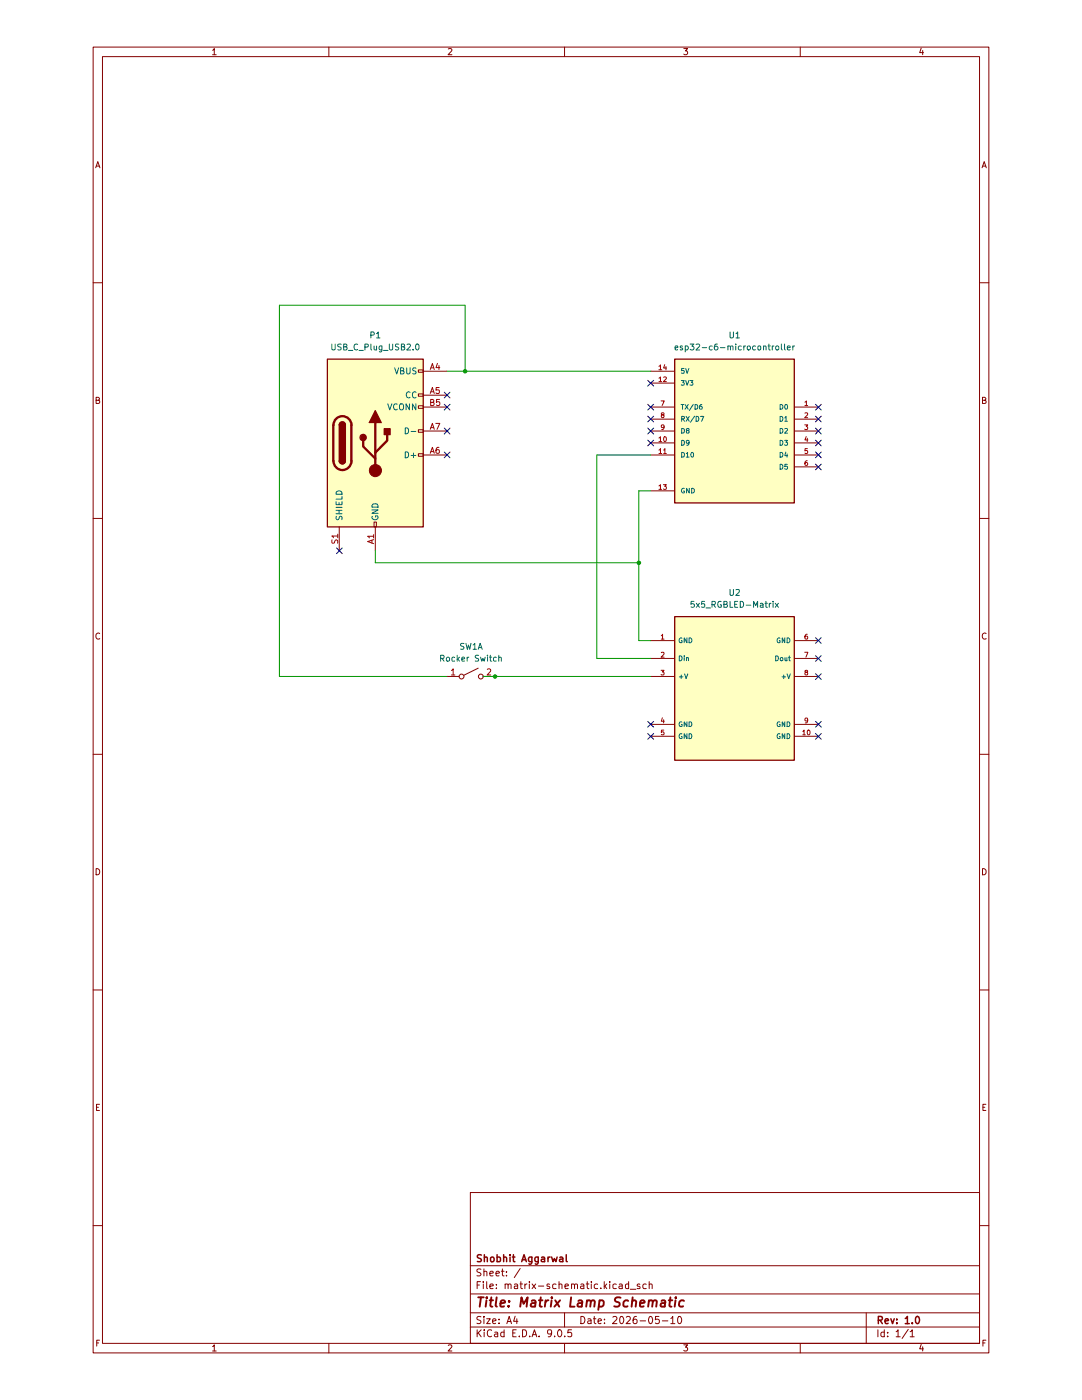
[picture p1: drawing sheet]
(kicad_sch
 (version 20250114)
 (generator "eeschema")
 (generator_version "9.0")
 (paper "A4" portrait)
 (title_block
  (title "Matrix Lamp Schematic")
  (date "2026-05-10")
  (rev "1.0")
  (company "Shobhit Aggarwal"))
 (lib_symbols
  (symbol "Connector:USB_C_Plug_USB2.0"
   (pin_names
    (offset 1.016)) (exclude_from_sim no) (in_bom yes) (on_board yes)
   (property "Reference" "P" (at -10.16 19.05 0) (effects (font (size 1.27 1.27)) (justify left)))
   (property "Value" "USB_C_Plug_USB2.0" (at 12.7 19.05 0) (effects (font (size 1.27 1.27)) (justify right)))
   (property "Footprint" "" (at 3.81 0 0) (effects (font (size 1.27 1.27)) (hide yes)))
   (property "Datasheet" "https://www.usb.org/sites/default/files/documents/usb_type-c.zip" (at 3.81 0 0) (effects (font (size 1.27 1.27)) (hide yes)))
   (property "Description" "USB 2.0-only Type-C Plug connector" (at 0 0 0) (effects (font (size 1.27 1.27)) (hide yes)))
   (symbol "USB_C_Plug_USB2.0_0_0"
    (rectangle (start -0.254 -17.78) (end 0.254 -16.764) (stroke (width 0) (type default)) (fill (type none)))
    (rectangle (start 10.16 15.494) (end 9.144 14.986) (stroke (width 0) (type default)) (fill (type none)))
    (rectangle (start 10.16 10.414) (end 9.144 9.906) (stroke (width 0) (type default)) (fill (type none)))
    (rectangle (start 10.16 7.874) (end 9.144 7.366) (stroke (width 0) (type default)) (fill (type none)))
    (rectangle (start 10.16 2.794) (end 9.144 2.286) (stroke (width 0) (type default)) (fill (type none)))
    (rectangle (start 10.16 -2.286) (end 9.144 -2.794) (stroke (width 0) (type default)) (fill (type none))))
   (symbol "USB_C_Plug_USB2.0_0_1"
    (rectangle (start -10.16 17.78) (end 10.16 -17.78) (stroke (width 0.254) (type default)) (fill (type background)))
    (polyline (pts (xy -8.89 -3.81) (xy -8.89 3.81)) (stroke (width 0.508) (type default)) (fill (type none)))
    (rectangle (start -7.62 -3.81) (end -6.35 3.81) (stroke (width 0.254) (type default)) (fill (type outline)))
    (arc (start -7.62 3.81) (mid -6.985 4.4423) (end -6.35 3.81) (stroke (width 0.254) (type default)) (fill (type none)))
    (arc (start -7.62 3.81) (mid -6.985 4.4423) (end -6.35 3.81) (stroke (width 0.254) (type default)) (fill (type outline)))
    (arc (start -8.89 3.81) (mid -6.985 5.7067) (end -5.08 3.81) (stroke (width 0.508) (type default)) (fill (type none)))
    (arc (start -5.08 -3.81) (mid -6.985 -5.7067) (end -8.89 -3.81) (stroke (width 0.508) (type default)) (fill (type none)))
    (arc (start -6.35 -3.81) (mid -6.985 -4.4423) (end -7.62 -3.81) (stroke (width 0.254) (type default)) (fill (type none)))
    (arc (start -6.35 -3.81) (mid -6.985 -4.4423) (end -7.62 -3.81) (stroke (width 0.254) (type default)) (fill (type outline)))
    (polyline (pts (xy -5.08 3.81) (xy -5.08 -3.81)) (stroke (width 0.508) (type default)) (fill (type none)))
    (circle (center -2.54 1.143) (radius 0.635) (stroke (width 0.254) (type default)) (fill (type outline)))
    (polyline (pts (xy -1.27 4.318) (xy 0 6.858) (xy 1.27 4.318) (xy -1.27 4.318)) (stroke (width 0.254) (type default)) (fill (type outline)))
    (polyline (pts (xy 0 -2.032) (xy 2.54 0.508) (xy 2.54 1.778)) (stroke (width 0.508) (type default)) (fill (type none)))
    (polyline (pts (xy 0 -3.302) (xy -2.54 -0.762) (xy -2.54 0.508)) (stroke (width 0.508) (type default)) (fill (type none)))
    (polyline (pts (xy 0 -5.842) (xy 0 4.318)) (stroke (width 0.508) (type default)) (fill (type none)))
    (circle (center 0 -5.842) (radius 1.27) (stroke (width 0) (type default)) (fill (type outline)))
    (rectangle (start 1.905 1.778) (end 3.175 3.048) (stroke (width 0.254) (type default)) (fill (type outline))))
   (symbol "USB_C_Plug_USB2.0_1_1"
    (pin passive line (at -7.62 -22.86 90) (length 5.08) (name "SHIELD" (effects (font (size 1.27 1.27)))) (number "S1" (effects (font (size 1.27 1.27)))))
    (pin passive line (at 0 -22.86 90) (length 5.08) (name "GND" (effects (font (size 1.27 1.27)))) (number "A1" (effects (font (size 1.27 1.27)))))
    (pin passive line (at 0 -22.86 90) (length 5.08) (hide yes) (name "GND" (effects (font (size 1.27 1.27)))) (number "A12" (effects (font (size 1.27 1.27)))))
    (pin passive line (at 0 -22.86 90) (length 5.08) (hide yes) (name "GND" (effects (font (size 1.27 1.27)))) (number "B1" (effects (font (size 1.27 1.27)))))
    (pin passive line (at 0 -22.86 90) (length 5.08) (hide yes) (name "GND" (effects (font (size 1.27 1.27)))) (number "B12" (effects (font (size 1.27 1.27)))))
    (pin passive line (at 15.24 15.24 180) (length 5.08) (name "VBUS" (effects (font (size 1.27 1.27)))) (number "A4" (effects (font (size 1.27 1.27)))))
    (pin passive line (at 15.24 15.24 180) (length 5.08) (hide yes) (name "VBUS" (effects (font (size 1.27 1.27)))) (number "A9" (effects (font (size 1.27 1.27)))))
    (pin passive line (at 15.24 15.24 180) (length 5.08) (hide yes) (name "VBUS" (effects (font (size 1.27 1.27)))) (number "B4" (effects (font (size 1.27 1.27)))))
    (pin passive line (at 15.24 15.24 180) (length 5.08) (hide yes) (name "VBUS" (effects (font (size 1.27 1.27)))) (number "B9" (effects (font (size 1.27 1.27)))))
    (pin bidirectional line (at 15.24 10.16 180) (length 5.08) (name "CC" (effects (font (size 1.27 1.27)))) (number "A5" (effects (font (size 1.27 1.27)))))
    (pin bidirectional line (at 15.24 7.62 180) (length 5.08) (name "VCONN" (effects (font (size 1.27 1.27)))) (number "B5" (effects (font (size 1.27 1.27)))))
    (pin bidirectional line (at 15.24 2.54 180) (length 5.08) (name "D-" (effects (font (size 1.27 1.27)))) (number "A7" (effects (font (size 1.27 1.27)))))
    (pin bidirectional line (at 15.24 -2.54 180) (length 5.08) (name "D+" (effects (font (size 1.27 1.27)))) (number "A6" (effects (font (size 1.27 1.27))))))
   (embedded_fonts no))
  (symbol "Switch:SW_DPST_x2"
   (pin_names
    (offset 0) (hide yes)) (exclude_from_sim no) (in_bom yes) (on_board yes)
   (property "Reference" "SW" (at 0 3.175 0) (effects (font (size 1.27 1.27))))
   (property "Value" "SW_DPST_x2" (at 0 -2.54 0) (effects (font (size 1.27 1.27))))
   (property "Footprint" "" (at 0 0 0) (effects (font (size 1.27 1.27)) (hide yes)))
   (property "Datasheet" "~" (at 0 0 0) (effects (font (size 1.27 1.27)) (hide yes)))
   (property "Description" "Single Pole Single Throw (SPST) switch, separate symbol" (at 0 0 0) (effects (font (size 1.27 1.27)) (hide yes)))
   (symbol "SW_DPST_x2_0_0"
    (circle (center -2.032 0) (radius 0.508) (stroke (width 0) (type default)) (fill (type none)))
    (polyline (pts (xy -1.524 0.254) (xy 1.524 1.778)) (stroke (width 0) (type default)) (fill (type none)))
    (circle (center 2.032 0) (radius 0.508) (stroke (width 0) (type default)) (fill (type none))))
   (symbol "SW_DPST_x2_1_1"
    (pin passive line (at -5.08 0 0) (length 2.54) (name "A" (effects (font (size 1.27 1.27)))) (number "1" (effects (font (size 1.27 1.27)))))
    (pin passive line (at 5.08 0 180) (length 2.54) (name "B" (effects (font (size 1.27 1.27)))) (number "2" (effects (font (size 1.27 1.27))))))
   (symbol "SW_DPST_x2_2_1"
    (pin passive line (at -5.08 0 0) (length 2.54) (name "A" (effects (font (size 1.27 1.27)))) (number "3" (effects (font (size 1.27 1.27)))))
    (pin passive line (at 5.08 0 180) (length 2.54) (name "B" (effects (font (size 1.27 1.27)))) (number "4" (effects (font (size 1.27 1.27))))))
   (embedded_fonts no))
  (symbol "matrix-library:5x5_RGBLED-Matrix" (exclude_from_sim no) (in_bom yes) (on_board yes)
   (property "Reference" "U" (at -11.938 16.51 0) (effects (font (size 1.27 1.27))))
   (property "Value" "5x5_RGBLED-Matrix" (at 0.254 -17.272 0) (effects (font (size 1.27 1.27))))
   (property "Footprint" "" (at 0 21.59 0) (effects (font (size 1.27 1.27)) (hide yes)))
   (property "Datasheet" "" (at 0 21.59 0) (effects (font (size 1.27 1.27)) (hide yes)))
   (property "Description" "" (at 0 21.59 0) (effects (font (size 1.27 1.27)) (hide yes)))
   (symbol "5x5_RGBLED-Matrix_0_0"
    (rectangle (start -12.7 15.24) (end 12.7 -15.24) (stroke (width 0.254) (type default)) (fill (type background))))
   (symbol "5x5_RGBLED-Matrix_1_0"
    (pin power_in line (at -17.78 10.16 0) (length 5.08) (name "GND" (effects (font (size 1.016 1.016)))) (number "1" (effects (font (size 1.016 1.016)))))
    (pin input line (at -17.78 6.35 0) (length 5.08) (name "Din" (effects (font (size 1.016 1.016)))) (number "2" (effects (font (size 1.016 1.016)))))
    (pin power_in line (at -17.78 2.54 0) (length 5.08) (name "+V" (effects (font (size 1.016 1.016)))) (number "3" (effects (font (size 1.016 1.016)))))
    (pin bidirectional line (at -17.78 -7.62 0) (length 5.08) (name "GND" (effects (font (size 1.016 1.016)))) (number "4" (effects (font (size 1.016 1.016)))))
    (pin bidirectional line (at -17.78 -10.16 0) (length 5.08) (name "GND" (effects (font (size 1.016 1.016)))) (number "5" (effects (font (size 1.016 1.016)))))
    (pin power_out line (at 17.78 10.16 180) (length 5.08) (name "GND" (effects (font (size 1.016 1.016)))) (number "6" (effects (font (size 1.016 1.016)))))
    (pin output line (at 17.78 6.35 180) (length 5.08) (name "Dout" (effects (font (size 1.016 1.016)))) (number "7" (effects (font (size 1.016 1.016)))))
    (pin power_out line (at 17.78 2.54 180) (length 5.08) (name "+V" (effects (font (size 1.016 1.016)))) (number "8" (effects (font (size 1.016 1.016)))))
    (pin bidirectional line (at 17.78 -7.62 180) (length 5.08) (name "GND" (effects (font (size 1.016 1.016)))) (number "9" (effects (font (size 1.016 1.016)))))
    (pin bidirectional line (at 17.78 -10.16 180) (length 5.08) (name "GND" (effects (font (size 1.016 1.016)))) (number "10" (effects (font (size 1.016 1.016))))))
   (embedded_fonts no))
  (symbol "matrix-library:esp32-c6-113991254"
   (pin_names
    (offset 1.016)) (exclude_from_sim no) (in_bom yes) (on_board yes)
   (property "Reference" "U" (at -12.7 15.24 0) (effects (font (size 1.27 1.27)) (justify left bottom)))
   (property "Value" "esp32-c6-113991254" (at -12.7 -17.78 0) (effects (font (size 1.27 1.27)) (justify left bottom)))
   (property "Footprint" "113991254:MODULE_113991254" (at 0 0 0) (effects (font (size 1.27 1.27)) (justify bottom) (hide yes)))
   (property "Datasheet" "" (at 0 0 0) (effects (font (size 1.27 1.27)) (hide yes)))
   (property "Description" "" (at 0 0 0) (effects (font (size 1.27 1.27)) (hide yes)))
   (property "PARTREV" "v1.0" (at 0 0 0) (effects (font (size 1.27 1.27)) (justify bottom) (hide yes)))
   (property "STANDARD" "Manufacturer Recommendations" (at 0 0 0) (effects (font (size 1.27 1.27)) (justify bottom) (hide yes)))
   (property "MANUFACTURER" "Seeed Studio" (at 0 0 0) (effects (font (size 1.27 1.27)) (justify bottom) (hide yes)))
   (symbol "esp32-c6-113991254_0_0"
    (rectangle (start -12.7 -15.24) (end 12.7 15.24) (stroke (width 0.254) (type default)) (fill (type background)))
    (pin bidirectional line (at -17.78 5.08 0) (length 5.08) (name "D0" (effects (font (size 1.016 1.016)))) (number "1" (effects (font (size 1.016 1.016)))))
    (pin bidirectional line (at -17.78 2.54 0) (length 5.08) (name "D1" (effects (font (size 1.016 1.016)))) (number "2" (effects (font (size 1.016 1.016)))))
    (pin bidirectional line (at -17.78 0 0) (length 5.08) (name "D2" (effects (font (size 1.016 1.016)))) (number "3" (effects (font (size 1.016 1.016)))))
    (pin bidirectional line (at -17.78 -2.54 0) (length 5.08) (name "D3" (effects (font (size 1.016 1.016)))) (number "4" (effects (font (size 1.016 1.016)))))
    (pin bidirectional line (at -17.78 -5.08 0) (length 5.08) (name "D4" (effects (font (size 1.016 1.016)))) (number "5" (effects (font (size 1.016 1.016)))))
    (pin bidirectional line (at -17.78 -7.62 0) (length 5.08) (name "D5" (effects (font (size 1.016 1.016)))) (number "6" (effects (font (size 1.016 1.016)))))
    (pin power_in line (at 17.78 12.7 180) (length 5.08) (name "5V" (effects (font (size 1.016 1.016)))) (number "14" (effects (font (size 1.016 1.016)))))
    (pin power_in line (at 17.78 10.16 180) (length 5.08) (name "3V3" (effects (font (size 1.016 1.016)))) (number "12" (effects (font (size 1.016 1.016)))))
    (pin bidirectional line (at 17.78 5.08 180) (length 5.08) (name "TX/D6" (effects (font (size 1.016 1.016)))) (number "7" (effects (font (size 1.016 1.016)))))
    (pin bidirectional line (at 17.78 2.54 180) (length 5.08) (name "RX/D7" (effects (font (size 1.016 1.016)))) (number "8" (effects (font (size 1.016 1.016)))))
    (pin bidirectional line (at 17.78 0 180) (length 5.08) (name "D8" (effects (font (size 1.016 1.016)))) (number "9" (effects (font (size 1.016 1.016)))))
    (pin bidirectional line (at 17.78 -2.54 180) (length 5.08) (name "D9" (effects (font (size 1.016 1.016)))) (number "10" (effects (font (size 1.016 1.016)))))
    (pin bidirectional line (at 17.78 -5.08 180) (length 5.08) (name "D10" (effects (font (size 1.016 1.016)))) (number "11" (effects (font (size 1.016 1.016)))))
    (pin power_in line (at 17.78 -12.7 180) (length 5.08) (name "GND" (effects (font (size 1.016 1.016)))) (number "13" (effects (font (size 1.016 1.016))))))
   (embedded_fonts no)))
 (junction
  (at 125.73 119.38)
  (diameter 0)
  (color 0 0 0 0))
 (junction
  (at 95.25 143.51)
  (diameter 0)
  (color 0 0 0 0))
 (junction
  (at 88.9 78.74)
  (diameter 0)
  (color 0 0 0 0))
 (no_connect
  (at 163.83 91.44))
 (no_connect
  (at 163.83 88.9))
 (no_connect
  (at 128.27 86.36))
 (no_connect
  (at 163.83 139.7))
 (no_connect
  (at 163.83 153.67))
 (no_connect
  (at 128.27 81.28))
 (no_connect
  (at 163.83 96.52))
 (no_connect
  (at 128.27 88.9))
 (no_connect
  (at 62.23 116.84))
 (no_connect
  (at 85.09 96.52))
 (no_connect
  (at 128.27 91.44))
 (no_connect
  (at 128.27 153.67))
 (no_connect
  (at 85.09 91.44))
 (no_connect
  (at 85.09 86.36))
 (no_connect
  (at 163.83 143.51))
 (no_connect
  (at 163.83 93.98))
 (no_connect
  (at 163.83 99.06))
 (no_connect
  (at 163.83 86.36))
 (no_connect
  (at 163.83 135.89))
 (no_connect
  (at 128.27 93.98))
 (no_connect
  (at 163.83 156.21))
 (no_connect
  (at 85.09 83.82))
 (no_connect
  (at 128.27 156.21))
 (wire
  (pts (xy 69.85 119.38) (xy 125.73 119.38))
  (stroke (width 0) (type default)))
 (wire
  (pts (xy 128.27 139.7) (xy 116.84 139.7))
  (stroke (width 0) (type default)))
 (wire
  (pts (xy 116.84 139.7) (xy 116.84 96.52))
  (stroke (width 0) (type default)))
 (wire
  (pts (xy 49.53 64.77) (xy 49.53 143.51))
  (stroke (width 0) (type default)))
 (wire
  (pts (xy 88.9 64.77) (xy 49.53 64.77))
  (stroke (width 0) (type default)))
 (wire
  (pts (xy 85.09 78.74) (xy 88.9 78.74))
  (stroke (width 0) (type default)))
 (wire
  (pts (xy 88.9 78.74) (xy 128.27 78.74))
  (stroke (width 0) (type default)))
 (wire
  (pts (xy 128.27 135.89) (xy 125.73 135.89))
  (stroke (width 0) (type default)))
 (wire
  (pts (xy 69.85 119.38) (xy 69.85 116.84))
  (stroke (width 0) (type default)))
 (wire
  (pts (xy 125.73 119.38) (xy 125.73 135.89))
  (stroke (width 0) (type default)))
 (wire
  (pts (xy 88.9 78.74) (xy 88.9 64.77))
  (stroke (width 0) (type default)))
 (wire
  (pts (xy 125.73 104.14) (xy 125.73 119.38))
  (stroke (width 0) (type default)))
 (wire
  (pts (xy 92.71 143.51) (xy 95.25 143.51))
  (stroke (width 0) (type default)))
 (wire
  (pts (xy 125.73 104.14) (xy 128.27 104.14))
  (stroke (width 0) (type default)))
 (wire
  (pts (xy 49.53 143.51) (xy 85.09 143.51))
  (stroke (width 0) (type default)))
 (wire
  (pts (xy 116.84 96.52) (xy 128.27 96.52))
  (stroke (width 0) (type default)))
 (wire
  (pts (xy 95.25 143.51) (xy 128.27 143.51))
  (stroke (width 0) (type default)))
 (symbol
  (lib_id "Switch:SW_DPST_x2")
  (at 90.17 143.51 0)
  (unit 1)
  (exclude_from_sim no)
  (in_bom yes)
  (on_board yes)
  (dnp no)
  (fields_autoplaced yes)
  (property "Reference" "SW1" (at 90.17 137.16 0) (effects (font (size 1.27 1.27))))
  (property "Value" "Rocker Switch" (at 90.17 139.7 0) (effects (font (size 1.27 1.27))))
  (property "Footprint" "" (at 90.17 143.51 0) (effects (font (size 1.27 1.27)) (hide yes)))
  (property "Datasheet" "~" (at 90.17 143.51 0) (effects (font (size 1.27 1.27)) (hide yes)))
  (property "Description" "Single Pole Single Throw (SPST) switch, separate symbol" (at 90.17 143.51 0) (effects (font (size 1.27 1.27)) (hide yes)))
  (pin "1")
  (pin "4")
  (pin "3")
  (pin "2"))
 (symbol
  (lib_id "matrix-library:5x5_RGBLED-Matrix")
  (at 146.05 146.05 0)
  (unit 1)
  (exclude_from_sim no)
  (in_bom yes)
  (on_board yes)
  (dnp no)
  (fields_autoplaced yes)
  (property "Reference" "U2" (at 146.05 125.73 0) (effects (font (size 1.27 1.27))))
  (property "Value" "5x5_RGBLED-Matrix" (at 146.05 128.27 0) (effects (font (size 1.27 1.27))))
  (property "Footprint" "" (at 146.05 124.46 0) (effects (font (size 1.27 1.27)) (hide yes)))
  (property "Datasheet" "" (at 146.05 124.46 0) (effects (font (size 1.27 1.27)) (hide yes)))
  (property "Description" "" (at 146.05 124.46 0) (effects (font (size 1.27 1.27)) (hide yes)))
  (pin "1")
  (pin "5")
  (pin "10")
  (pin "7")
  (pin "8")
  (pin "2")
  (pin "3")
  (pin "4")
  (pin "9")
  (pin "6"))
 (symbol
  (lib_id "matrix-library:esp32-c6-113991254")
  (at 146.05 91.44 0)
  (mirror y)
  (unit 1)
  (exclude_from_sim no)
  (in_bom yes)
  (on_board yes)
  (dnp no)
  (fields_autoplaced yes)
  (property "Reference" "U1" (at 146.05 71.12 0) (effects (font (size 1.27 1.27))))
  (property "Value" "esp32-c6-microcontroller" (at 146.05 73.66 0) (effects (font (size 1.27 1.27))))
  (property "Footprint" "113991254:MODULE_113991254" (at 146.05 91.44 0) (effects (font (size 1.27 1.27)) (justify bottom) (hide yes)))
  (property "Datasheet" "" (at 146.05 91.44 0) (effects (font (size 1.27 1.27)) (hide yes)))
  (property "Description" "" (at 146.05 91.44 0) (effects (font (size 1.27 1.27)) (hide yes)))
  (property "PARTREV" "v1.0" (at 146.05 91.44 0) (effects (font (size 1.27 1.27)) (justify bottom) (hide yes)))
  (property "STANDARD" "Manufacturer Recommendations" (at 146.05 91.44 0) (effects (font (size 1.27 1.27)) (justify bottom) (hide yes)))
  (property "MANUFACTURER" "Seeed Studio" (at 146.05 91.44 0) (effects (font (size 1.27 1.27)) (justify bottom) (hide yes)))
  (pin "1")
  (pin "10")
  (pin "11")
  (pin "7")
  (pin "2")
  (pin "9")
  (pin "12")
  (pin "6")
  (pin "14")
  (pin "13")
  (pin "8")
  (pin "4")
  (pin "5")
  (pin "3"))
 (symbol
  (lib_id "Connector:USB_C_Plug_USB2.0")
  (at 69.85 93.98 0)
  (unit 1)
  (exclude_from_sim no)
  (in_bom yes)
  (on_board yes)
  (dnp no)
  (fields_autoplaced yes)
  (property "Reference" "P1" (at 69.85 71.12 0) (effects (font (size 1.27 1.27))))
  (property "Value" "USB_C_Plug_USB2.0" (at 69.85 73.66 0) (effects (font (size 1.27 1.27))))
  (property "Footprint" "" (at 73.66 93.98 0) (effects (font (size 1.27 1.27)) (hide yes)))
  (property "Datasheet" "https://www.usb.org/sites/default/files/documents/usb_type-c.zip" (at 73.66 93.98 0) (effects (font (size 1.27 1.27)) (hide yes)))
  (property "Description" "USB 2.0-only Type-C Plug connector" (at 69.85 93.98 0) (effects (font (size 1.27 1.27)) (hide yes)))
  (pin "A6")
  (pin "B1")
  (pin "A4")
  (pin "B4")
  (pin "B9")
  (pin "A5")
  (pin "B12")
  (pin "A7")
  (pin "S1")
  (pin "A1")
  (pin "B5")
  (pin "A9")
  (pin "A12"))
 (sheet_instances
  (path ""
   (page "1")))
 (embedded_fonts no))
